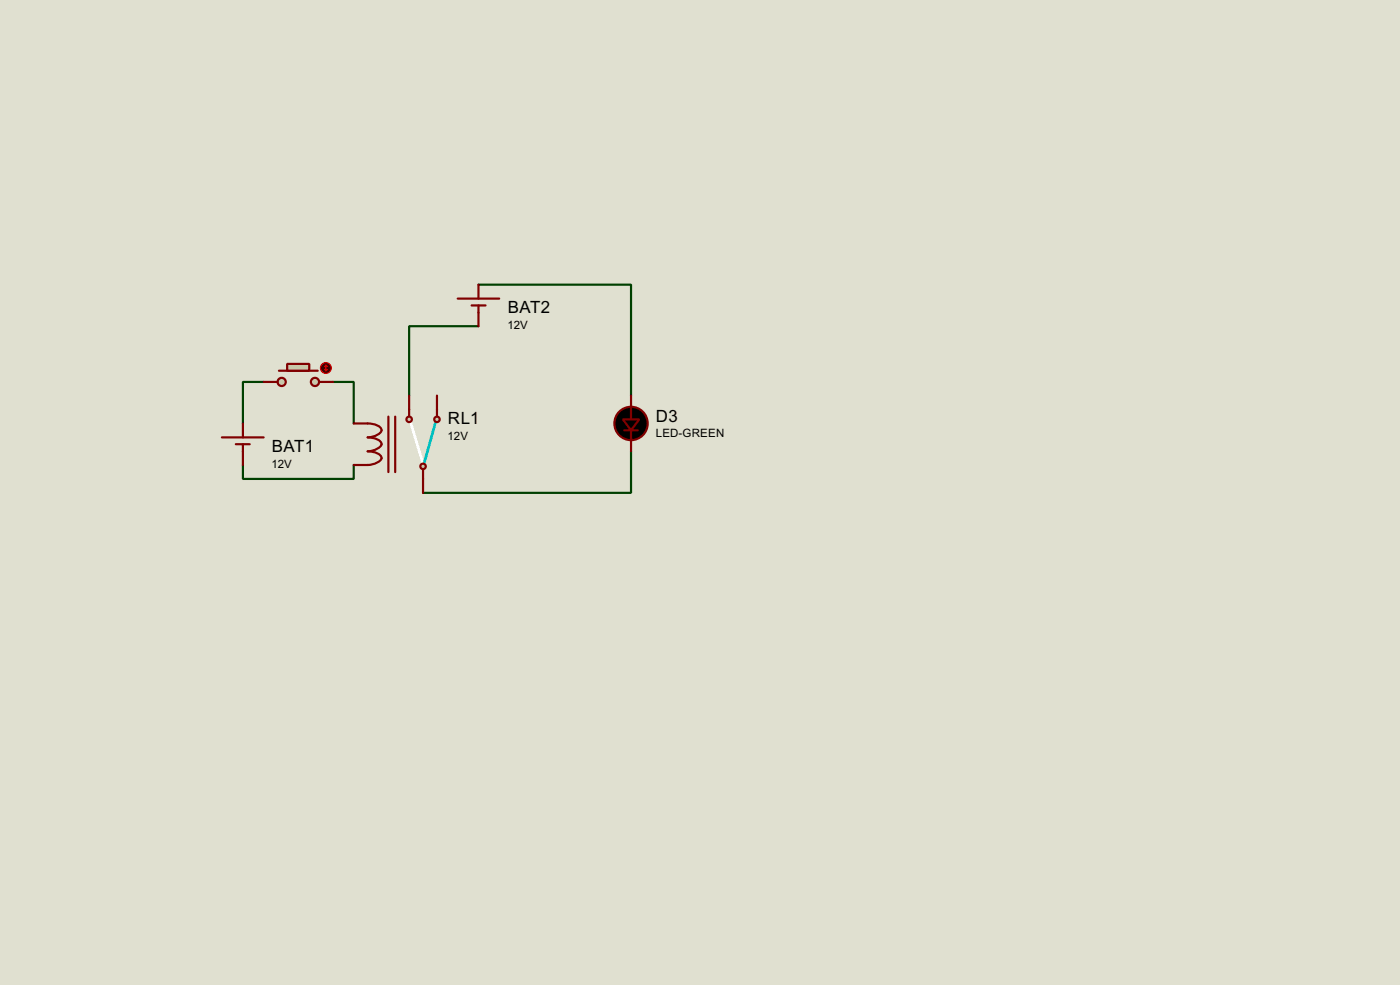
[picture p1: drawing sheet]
<svg xmlns="http://www.w3.org/2000/svg" width="256mm" height="180mm" viewBox="0 0 256 180" stroke-linecap="round" stroke-linejoin="round" font-family="sans-serif">
<path d="M0 0h256.5v180.3h-256.5z" fill="#e0e0d0"/>
<path d="M87.7 59.7h-12.7v12.7M87.7 52.1h27.9v20.3M48.3 69.9h-3.8v7.6M61 69.9h3.8v7.6M44.5 85.1v2.6h20.3v-2.6M115.6 82.6v7.6h-38.1" fill="none" stroke="#004000" stroke-width=".4"/>
<path d="M67.4 77.5a3.3 3.3 0 0 1 2.4 .9 .9 .9 0 0 1-.7 1.2l-1.1 .4-.6 .1a3.3 3.3 0 0 1 2.4 .8 .89 .89 0 0 1-.7 1.2l-1.1 .4-.6 .1a3.3 3.3 0 0 1 2.4 .9l.1 .4a2.75 2.75 0 0 1-2.5 1.2M71.2 76.3v10.1M72.4 76.3v10.1M75 75v1.3M80.1 75v1.3M77.5 85.9v1.8" fill="none" stroke="#800000" stroke-width=".4"/>
<path d="M75.2 77.3l2.3 7.6" fill="none" stroke="#feffff" stroke-width=".5"/>
<path d="M79.8 77.3l-2 7.3" fill="none" stroke="#00c0c0" stroke-width=".5"/>
<g fill="#c8c8aa" stroke="#800000" stroke-width=".4">
<circle cx="77.5" cy="85.4" r=".5"/>
<circle cx="80" cy="76.8" r=".5"/>
<circle cx="74.9" cy="76.8" r=".5"/>
</g>
<path d="M44.5 77.5v2.6M64.8 77.5h2.6M75 72.4v2.6M80.1 72.4v2.6M40.7 80.1h7.6M43.2 81.3h2.6M44.5 81.3v3.8M64.8 85.1h2.6M77.5 87.7v2.5" fill="none" stroke="#800000" stroke-width=".4"/>
<g fill="#c8c8aa" stroke="#800000" stroke-width=".4">
<circle cx="57.7" cy="69.9" r=".75"/>
<circle cx="51.6" cy="69.9" r=".75"/>
</g>
<path d="M51.1 67.9h7.1" fill="none" stroke="#800000" stroke-width=".4"/>
<path d="M52.6 66.6h4.1v1.3h-4.1z" fill="#c8c8aa" stroke="#800000" stroke-width=".4"/>
<path d="M48.3 69.9h2.6M58.5 69.9h2.5" fill="none" stroke="#800000" stroke-width=".4"/>
<circle cx="59.7" cy="67.4" r="1" fill="#400000" stroke="#f00" stroke-width=".2"/>
<path d="M59.5 67.6l.2 .3M59.7 66.9v1M59.7 66.9l-.2 .2M59.7 66.9l.3 .2M60 67.6l-.3 .3" fill="none" stroke="#f00" stroke-width=".2"/>
<path d="M83.9 54.7h7.6M86.4 55.9h2.6M87.7 52.1v2.6M87.7 55.9v3.8M114.4 78.8h2.5M115.6 72.4v4.4M115.6 78.8v3.8" fill="none" stroke="#800000" stroke-width=".4"/>
<g fill="#000" stroke="#800000" stroke-width=".4">
<path d="M114.1 76.8h3l-1.5 2z"/>
<circle cx="115.6" cy="77.5" r="3.1"/>
</g>
<g font-size="3.5">
<text x="93" y="57.4">BAT2</text>
<text x="82.1" y="77.6">RL1</text>
<text x="120.2" y="77.2">D3</text>
<text x="49.8" y="82.8">BAT1</text>
</g>
<g font-size="2.4">
<text x="93" y="60.3">12V</text>
<text x="82" y="80.6">12V</text>
<text x="120.1" y="80.1">LED-GREEN</text>
<text x="49.8" y="85.7">12V</text>
</g>
</svg>
